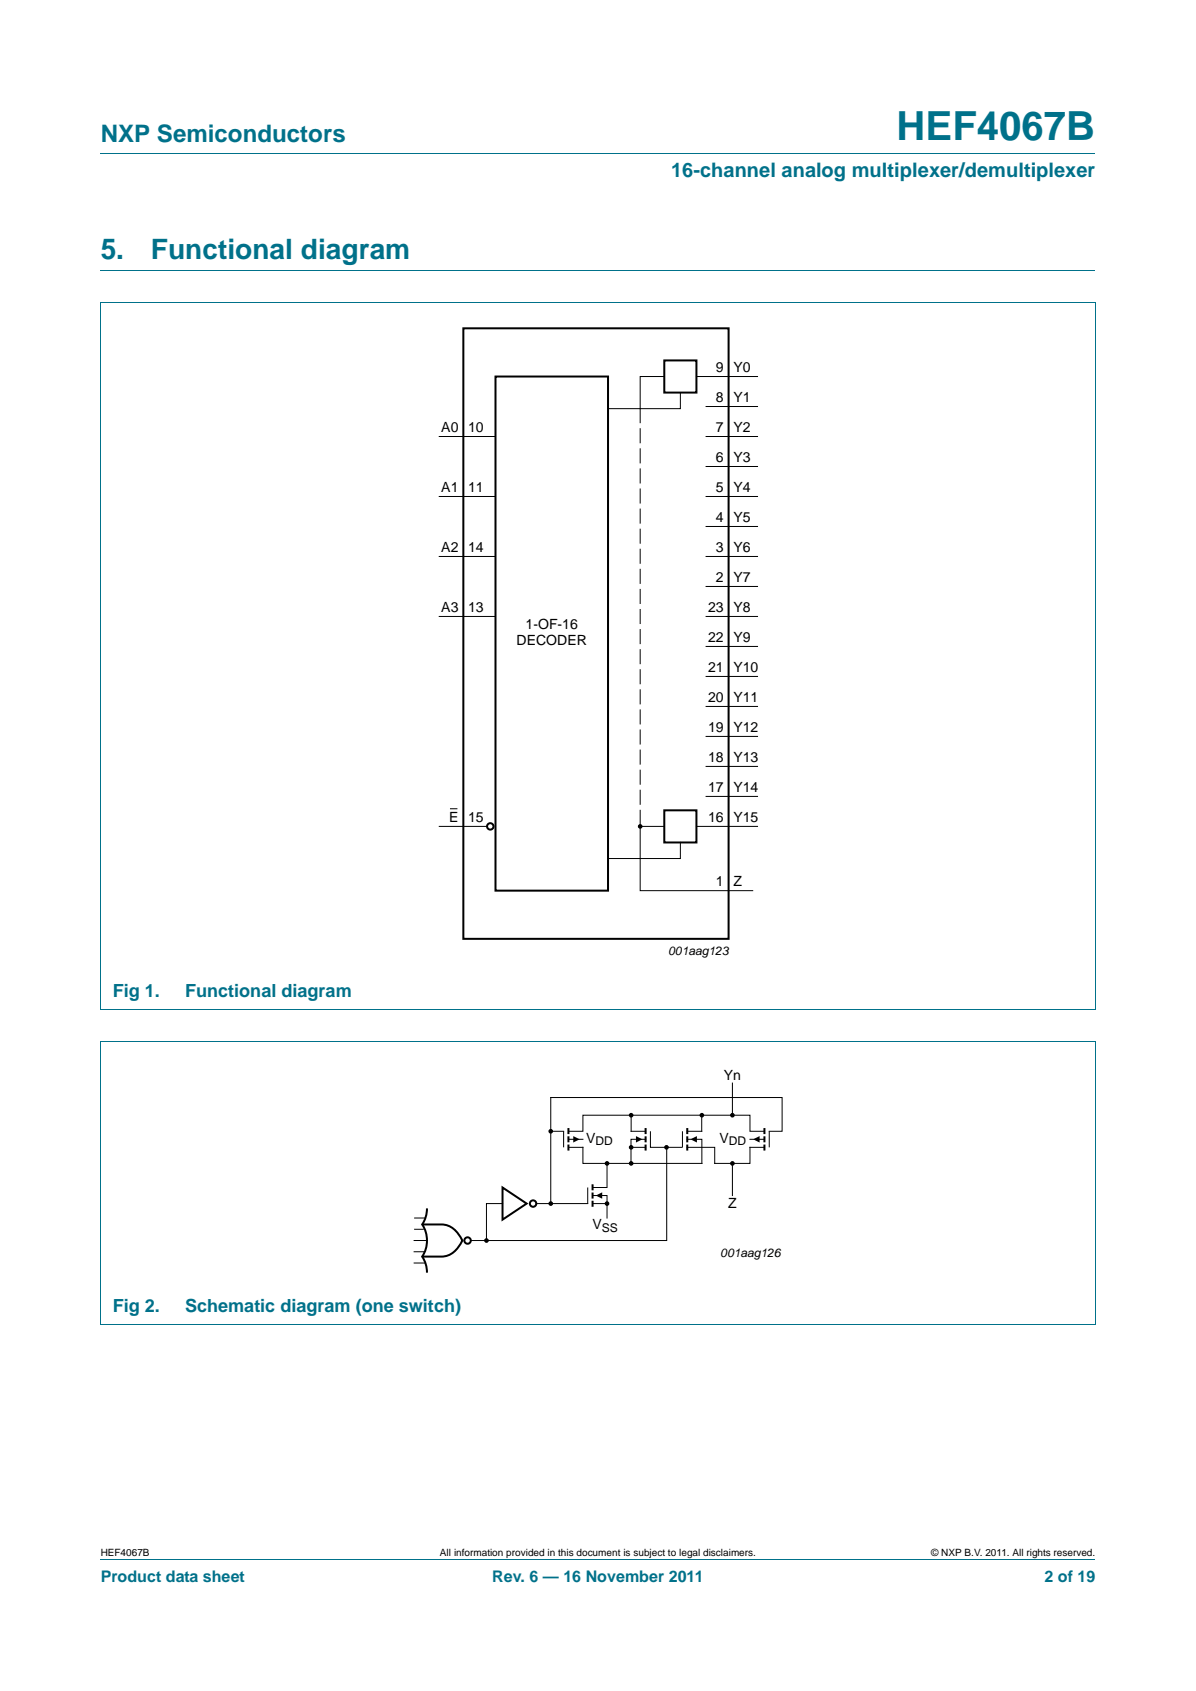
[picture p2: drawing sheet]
<svg xmlns="http://www.w3.org/2000/svg" width="210mm" height="297mm" viewBox="0 0 210 297" stroke-linecap="round" stroke-linejoin="round" font-family="sans-serif">
<path d="M17.7 27h174.6M17.6 53.1h174.7M17.7 47.4h174.6M17.7 53.1v124.1M192.3 53.1v124.1M17.6 177.3h174.7M17.6 182.9h174.7M17.7 183v49.6M192.3 183v49.6M17.6 232.7h174.7M17.7 273.9h174.6" fill="none" stroke="#00718a" stroke-width=".18"/>
<g fill="none" stroke="#000" stroke-width=".35">
<path d="M81.3 57.7h46.6v107.2h-46.6zM87 66.1h19.8v90.3h-19.8zM116.6 63.3h5.7v5.7h-5.7zM116.6 142.3h5.7v5.7h-5.7zM99.8 198.2v1M99.8 199.6v1.1M113.3 198.2v1M113.3 199.6v1.1M120.7 198.2v1M120.7 199.6v1.1M134.2 198.2v1M134.2 199.6v1.1"/>
<path d="M74.1 215.1h3.4a4.1 4.1 0 0 1 3.7 2.8 4.4 4.4 0 0 1-3.7 2.8h-3.4M75 212.3l-.2 1.4-.7 1.4a5.1 5.1 0 0 1 0 5.6l.7 1.4 .2 1.5M88.2 208.6l4.3 2.8-4.3 2.8zM99.8 201v1.1M104 208v1.1M104 209.5v1M104 210.9v1.1M113.3 201v1.1M120.7 201v1.1M134.2 201v1.1"/>
<circle cx="86.1" cy="145.2" r=".56"/>
<circle cx="82.1" cy="217.9" r=".56"/>
<circle cx="93.6" cy="211.4" r=".56"/>
</g>
<g fill="none" stroke="#000" stroke-width=".18">
<path d="M77.1 76.7h9.9M116.6 66.1h-4.2v5.7M119.5 69v2.8h-12.7M122.3 66.1h10.7M124 76.7h9M124 71.4h9M77.1 87.2h9.9M77.1 97.7h9.9M124 81.9h9M124 87.2h9M124 92.5h9M124 97.7h9"/>
<path d="M77.1 108.3h9.9M124 103h9M124 108.3h9M124 113.6h9M124 118.8h9M124 124.1h9M124 129.4h9M124 134.6h9M124 139.9h9M77.1 145.2h8.4M79.1 142.1h1.1M116.6 145.2h-4.2v11.3h19.8"/>
<path d="M119.5 148v2.8h-12.7M122.3 145.2h10.7M96.7 198.7h2.3v2.8M99.8 198.7h2.5v-2.8h8.5v2.8h2.5M110.8 195.9h12.4M114.2 198.7v2.8h5.6v-2.8M120.7 198.7h2.5v-2.8h8.5v2.8h2.5M128.6 190.3v5.6M72.7 219.9h1.7M72.7 217.9h2.3M72.7 215.9h1.7M72.7 214h2"/>
<path d="M88.2 211.4h-2.8v6.5M94.2 211.4h2.5M99.8 200.1h2.5M104 210h2.6v1.4M104 211.4h2.6v2.6M106.6 204.4v4.2h-2.6M110.8 201.5h2.5M113.3 200.1h-2.5v4.3h-8.5v-2.9h-2.5M117.1 201.5v16.4h-34.4M120.7 201.5h4.8v2.9h6.2v-2.9h2.5M120.7 200.1h2.5v4.3h-12.4M128.6 204.4v5.6"/>
<path d="M131.7 200.1h2.5M135.1 201.5v-2.8h2.2v-5.9h-40.6v18.6h6.5v-2.8M72.7 221.9h2"/>
</g>
<path d="M112.4 71.8v73.4" fill="none" stroke="#000" stroke-width=".18" stroke-dasharray="2.5 1.1"/>
<g fill="#000" stroke="#000" stroke-width=".25">
<circle cx="112.4" cy="145.2" r=".28"/>
<circle cx="96.7" cy="198.7" r=".28"/>
<circle cx="110.8" cy="195.9" r=".28"/>
<circle cx="123.2" cy="195.9" r=".28"/>
<circle cx="128.6" cy="195.9" r=".28"/>
<circle cx="85.4" cy="217.9" r=".28"/>
<circle cx="96.7" cy="211.4" r=".28"/>
<circle cx="106.6" cy="204.4" r=".28"/>
<circle cx="106.6" cy="211.4" r=".28"/>
<circle cx="110.8" cy="201.5" r=".28"/>
<circle cx="110.8" cy="204.4" r=".28"/>
<circle cx="117" cy="201.5" r=".28"/>
<circle cx="128.6" cy="204.4" r=".28"/>
</g>
<path d="M100.6 199.6l1.2 .5-1.2 .6zM104.6 210l1.1-.6v1.2zM111.7 199.6l1.1 .5-1.1 .6zM121.2 200.1l1.2-.5v1.1zM132.2 200.1l1.2-.5v1.1z" fill="#000"/>
<text font-size="7" fill="#00718a" x="157.4" y="24.6">HEF4067B</text>
<g font-size="4.9" fill="#00718a">
<text x="17.7" y="45.4">5.</text>
<text x="26.5" y="45.4">Functional diagram</text>
</g>
<text font-size="4.2" fill="#00718a" x="17.7" y="24.9">NXP Semiconductors</text>
<text font-size="3.5" fill="#00718a" x="117.8" y="31.1">16-channel analog multiplexer/demultiplexer</text>
<g font-size="3.2" fill="#00718a">
<text x="19.8" y="175.2">Fig 1.</text>
<text x="32.5" y="175.2">Functional diagram</text>
<text x="19.8" y="230.5">Fig 2.</text>
<text x="32.5" y="230.5">Schematic diagram (one switch)</text>
</g>
<g font-size="2.8" fill="#00718a">
<text x="17.7" y="277.9">Product data sheet</text>
<text x="86.4" y="277.9">Rev. 6 — 16 November 2011</text>
<text x="183.4" y="277.9">2 of 19</text>
</g>
<g font-size="2.5">
<text x="125.7" y="65.3">9 Y0</text>
<text x="125.7" y="70.6">8 Y1</text>
<text x="77.5" y="75.8">A0</text>
<text x="82.2" y="75.8">10</text>
<text x="125.7" y="75.8">7 Y2</text>
<text x="125.7" y="81.1">6 Y3</text>
<text x="77.5" y="86.4">A1</text>
<text x="82.2" y="86.4">11</text>
<text x="125.7" y="86.4">5 Y4</text>
<text x="125.7" y="91.6">4 Y5</text>
<text x="77.5" y="96.9">A2</text>
<text x="82.2" y="96.9">14</text>
<text x="125.7" y="96.9">3 Y6</text>
<text x="77.5" y="107.4">A3</text>
<text x="82.2" y="107.4">13</text>
<text x="124.3" y="107.4">23 Y8</text>
<text x="125.7" y="102.2">2 Y7</text>
<text x="90.7" y="113.3">DECODER</text>
<text x="92.3" y="110.4">1-OF-16</text>
<text x="124.3" y="112.7">22 Y9</text>
<text x="124.3" y="118">21 Y10</text>
<text x="124.3" y="123.2">20 Y11</text>
<text x="124.3" y="128.5">19 Y12</text>
<text x="124.3" y="133.8">18 Y13</text>
<text x="124.3" y="139.1">17 Y14</text>
<text x="78.9" y="144.3">E</text>
<text x="82.2" y="144.3">15</text>
<text x="124.3" y="144.3">16 Y15</text>
<text x="125.7" y="155.6">1 Z</text>
<text x="127.1" y="189.7">Yn</text>
<text x="102.9" y="200.7">V</text>
<text x="126.3" y="200.7">V</text>
<text x="104" y="215.9">V</text>
<text x="127.8" y="212.3">Z</text>
</g>
<g font-size="2.1">
<text x="117.3" y="167.7">001aag123</text>
<text x="104.6" y="201.2">DD</text>
<text x="128" y="201.2">DD</text>
<text x="105.7" y="216.4">SS</text>
<text x="126.5" y="220.7">001aag126</text>
</g>
<g font-size="1.8">
<text x="17.7" y="273.3">HEF4067B</text>
<text x="77.2" y="273.3">All information provided in this document is subject to legal disclaimers.</text>
<text x="163.5" y="273.3">© NXP B.V. 2011. All rights reserved.</text>
</g>
</svg>
